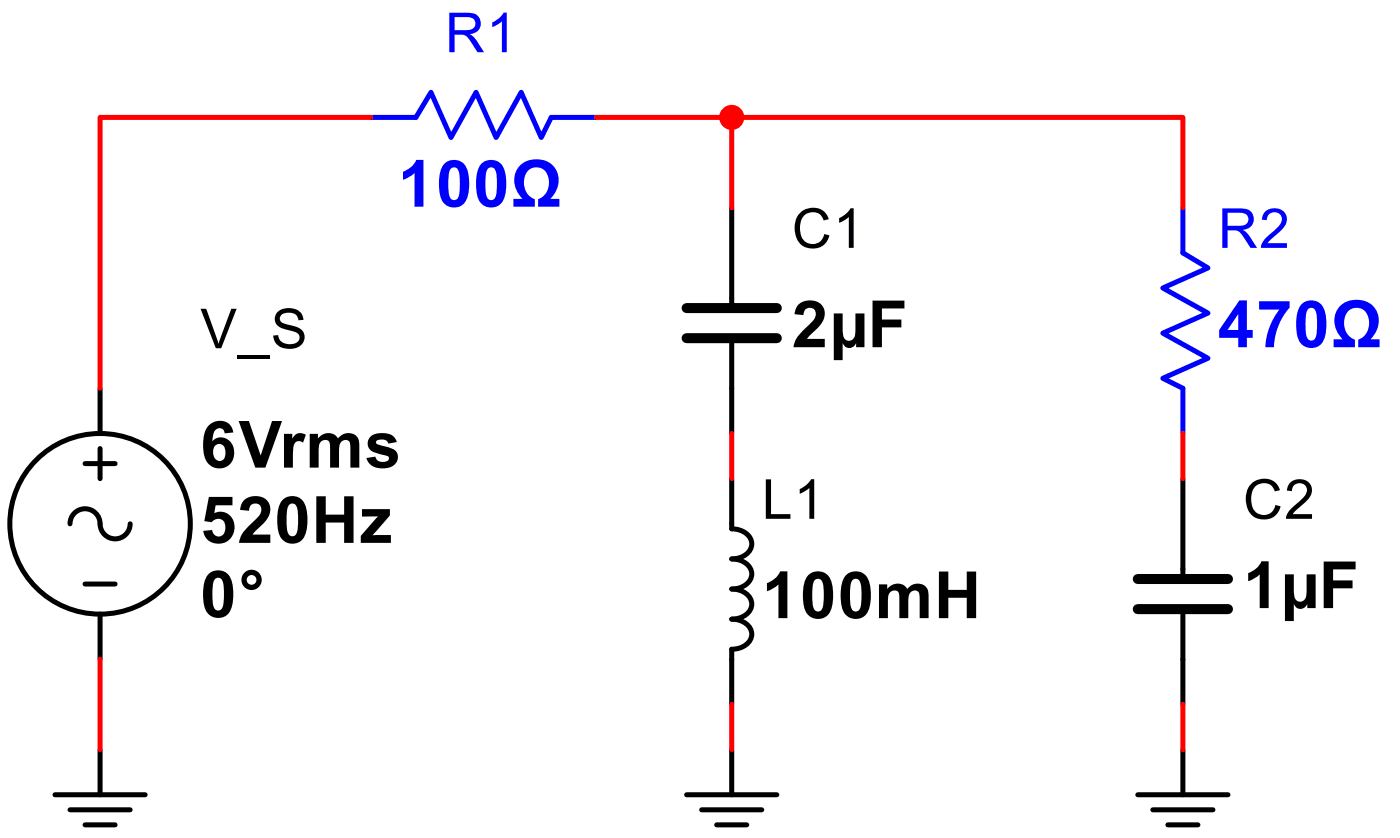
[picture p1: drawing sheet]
<svg xmlns="http://www.w3.org/2000/svg" width="59mm" height="35mm" viewBox="0 0 59 35" stroke-linecap="round" stroke-linejoin="round" font-family="sans-serif">
<g fill="none" stroke="#000" stroke-width=".21">
<path d="M3.6 19.6h1.3M4.2 16.4v1.9M4.2 18.9v1.3M3.6 24.6h1.3M4.2 25.9v1.9M5.5 22.1a.64 .64 0 0 1-.6 .6 .64 .64 0 0 1-.7-.6 .63 .63 0 0 0-.6-.6 .63 .63 0 0 0-.6 .6"/>
<circle cx="4.2" cy="22.1" r="3.8"/>
</g>
<path d="M17.6 5l.6-1.1 .8 1.9 1.1-1.9 .8 1.9 1.1-1.9 .9 1.9 .4-.8" fill="none" stroke="#00f" stroke-width=".21"/>
<path d="M23.3 5h1.9" fill="none" stroke="#00f" stroke-width=".21"/>
<path d="M15.7 5h1.9M49.9 10.7l1.1 .6-1.9 .8 1.9 1.1-1.9 .9 1.9 1-1.9 .9 .8 .4" fill="none" stroke="#00f" stroke-width=".21"/>
<path d="M49.9 16.4v1.9" fill="none" stroke="#00f" stroke-width=".21"/>
<path d="M49.9 8.8v1.9" fill="none" stroke="#00f" stroke-width=".21"/>
<g fill="none" stroke="#000" stroke-width=".21">
<path d="M30.9 8.8v4.2M30.9 14.3v4M2.3 33.5h3.8M3 34.2h2.5M3.6 34.8h1.3M4.2 31.6v1.9M29 33.5h3.8M29.6 34.2h2.6M30.3 34.8h1.2M30.9 20.2v2.1a.66 .66 0 0 1 .8 .6 .66 .66 0 0 1-.8 .7 .66 .66 0 0 1 .8 .6 .66 .66 0 0 1-.8 .6 .66 .66 0 0 1 .8 .7 .66 .66 0 0 1-.8 .6 .66 .66 0 0 1 .8 .7 .66 .66 0 0 1-.8 .6v2.3M30.9 31.6v1.9M48 33.5h3.9"/>
<path d="M48.7 34.2h2.5M49.3 34.8h1.3M49.9 20.2v4.2M49.9 25.7v4M49.9 31.6v1.9"/>
</g>
<path d="M29 13h3.8M29 14.3h3.8M48 24.4h3.9M48 25.7h3.9" fill="none" stroke="#000" stroke-width=".42"/>
<path d="M15.7 5h-11.5v11.4M25.2 5h5.7M30.9 5h19v3.8M30.9 5v3.8M30.9 18.3v1.9M49.9 18.3v1.9M4.2 27.8v3.8M30.9 29.7v1.9M49.9 29.7v1.9" fill="none" stroke="#f00" stroke-width=".21"/>
<circle cx="30.9" cy="5" r=".42" fill="#f00" stroke="#f00" stroke-width=".21"/>
<g font-size="2.7" fill="#00f">
<text x="16.8" y="8.7">100Ω</text>
<text x="51.4" y="14.6">470Ω</text>
</g>
<g font-size="2.7">
<text x="33.4" y="14.6">2µF</text>
<text x="8.5" y="19.7">6Vrms</text>
<text x="8.5" y="22.9">520Hz</text>
<text x="8.5" y="26">0°</text>
<text x="32.2" y="26.1">100mH</text>
<text x="52.5" y="25.7">1µF</text>
</g>
<g font-size="2.3" fill="#00f">
<text x="18.8" y="2.2">R1</text>
<text x="51.4" y="10.5">R2</text>
</g>
<g font-size="2.3">
<text x="33.4" y="10.5">C1</text>
<text x="8.5" y="14.7">V_S</text>
<text x="32.2" y="21.9">L1</text>
<text x="52.5" y="21.9">C2</text>
</g>
</svg>
